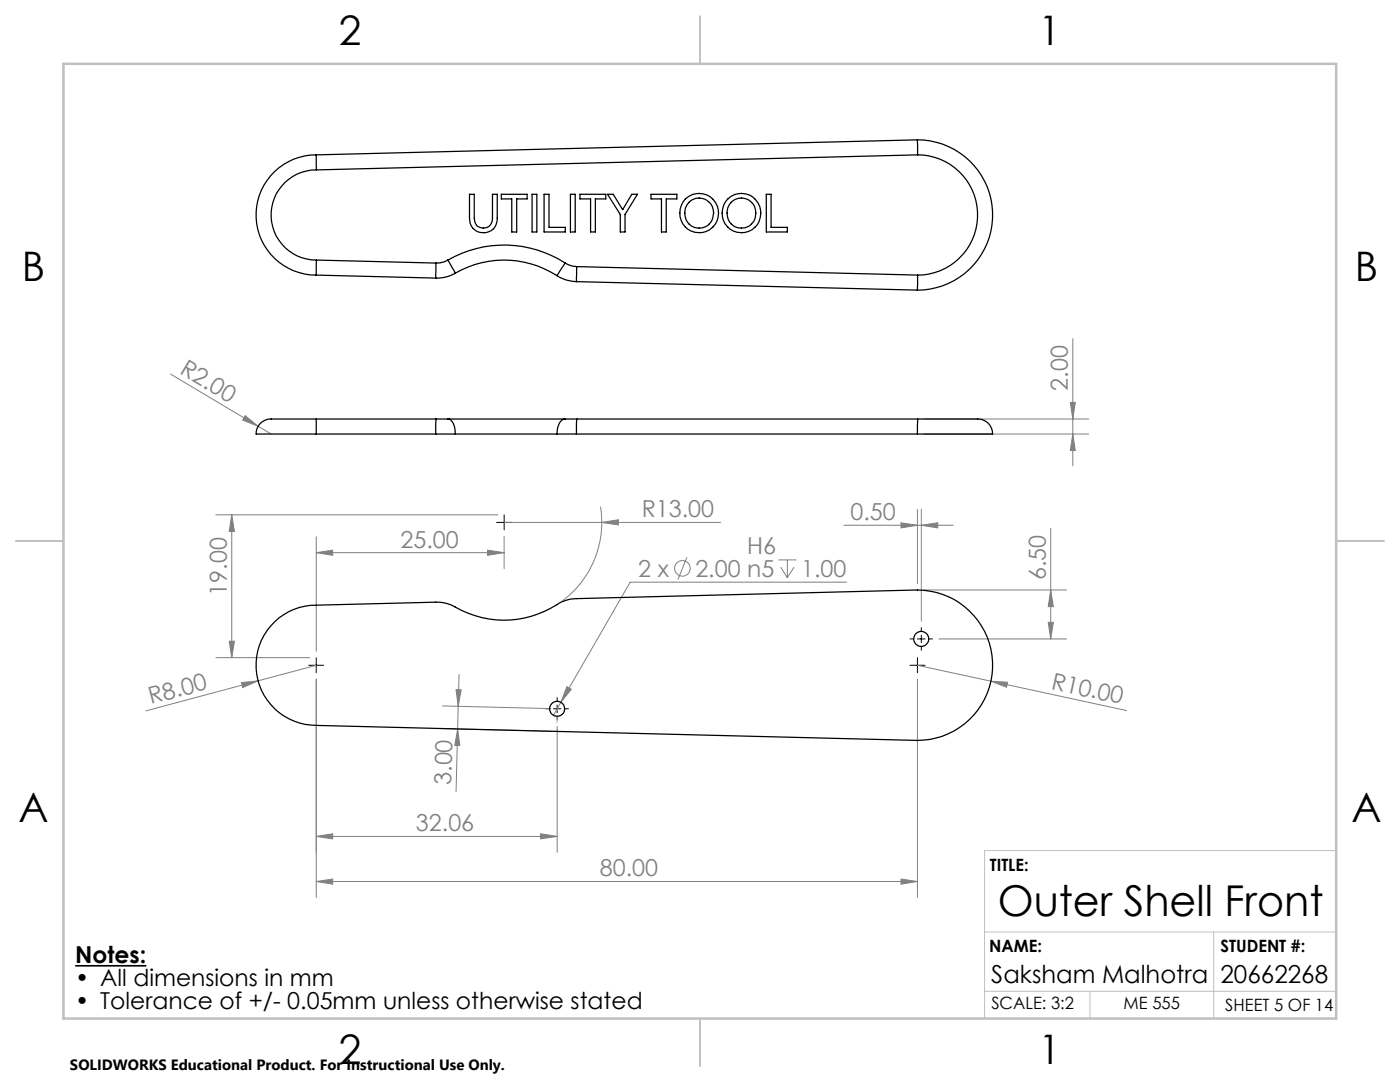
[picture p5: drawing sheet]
<svg xmlns="http://www.w3.org/2000/svg" width="279mm" height="216mm" viewBox="0 0 279 216" stroke-linecap="round" stroke-linejoin="round" font-family="sans-serif">
<g fill="none" stroke="#808080" stroke-width=".2">
<path d="M34 74.6l20.1 12M214.1 67.6v25.4M48.9 82.9l2.6 2.2-3.1-1.3zM184.4 86.6h32.9M184.4 83.6h32.9M213.6 80.3h1l-.5 3.3zM214.1 86.6l.5 3.3h-1zM43.1 102.7h56.2M46.2 102.7v28.5M46.2 102.7l.6 3.3h-1zM63.1 110.3l3.3-.5v1zM63.1 107.1v22.9"/>
<path d="M63.1 110.3h37.5M97.3 109.8l3.3 .5-3.3 .5zM100.6 104.2h43.2M100.6 107v6.5M119.8 101.1a19.4 19.4 0 0 1-7.6 18.8M120.1 104.2l3.3-.5v1zM137.1 111.2l-1.8 4.4M155.4 111.7h3.5M155.8 113.2l1.3 2.1M157.1 111.7v3.6M158.5 113.2l-1.4 2.1M168.4 104.8h21.8"/>
<path d="M168.9 116.2h-43.1l-13.9 23.9M179.8 104.3l3.3 .5-3.3 .5zM183.1 101.6v14.9M183.9 104.8l3.2-.5v1zM183.9 101.6v22.4M184.4 117.7h28.5M209.7 105.4v22.1M209.7 117.7l.5 3.3h-1zM43.1 131.2h18.7M45.8 128h1l-.6 3.2zM48.2 136.2l3.3-.3-3.1 1.3zM63.1 132.8l-34 9.1"/>
<path d="M63.1 135.5v43.6M91 137.6l1 .1-.6 3.2zM91.6 134.6l-.2 6.3M113.1 137l.9 .5-2.1 2.6zM183.1 132.8l14.7 3.1M183.1 135.5v43.6M187.4 127.5h25.5M197.8 135.9l3.3 .2-.2 1zM197.8 135.9l27 5.9M209.2 124.2h1l-.5 3.3zM88.2 145.4l21.6 .5M88.3 140.9l21.6 .5"/>
<path d="M91.3 145.5l.5 3.3-1-.1zM91.4 140.9l-.4 17.1M111.2 145v25.1M111.9 140.1l-1.4 2.6M63.1 175.9l3.3-.5v1zM63.1 175.9h120M63.1 166.9l3.3-.5v1zM63.1 166.9h48.1M107.9 166.4l3.3 .5-3.3 .5zM179.8 175.4l3.3 .5-3.3 .5z"/>
<circle cx="136.2" cy="113.4" r="1.55"/>
</g>
<path d="M15 192.7h14.2" fill="none" stroke="#000" stroke-width=".33"/>
<g fill="none" stroke="#000" stroke-width=".2">
<path d="M99.1 104.2h3M100.6 102.7v3M61.6 132.8h3M63.1 131.2v3M111.2 139.2v.7M181.6 127.5h.8M181.6 132.8h3M183.1 127.5h1.5M183.1 131.2v3M183.9 125.2v.8M183.9 126.8v1.4M183.9 129v.8"/>
<path d="M185.3 127.5h.8M108.9 141.4h.8M110.5 141.4h1.4M111.2 140.7v1.5M111.2 142.9v.8M112.7 141.4h.8"/>
</g>
<path d="M111.2 141.4l-.1 4.5" fill="none" stroke="#c0c0c0" stroke-width=".2" stroke-dasharray="15.2 1.3 1.3 1.3" stroke-dashoffset="14.9"/>
<path d="M266.7 169.7h-70.2v33.5M196.5 197.8h70.2M196.5 186h70.2M217.5 197.8v5.4M242.2 186v17.2" fill="none" stroke="#c0c0c0" stroke-width=".2"/>
<path d="M139.7 3.2v9.5M3.1 107.9h9.6M266.7 107.9h9.5M139.7 203.2v9.6" fill="none" stroke="#c0c0c0" stroke-width=".25"/>
<path d="M12.7 12.7h254v190.5h-254z" fill="none" stroke="#c0c0c0" stroke-width=".5"/>
<g fill="#808080">
<path d="M48.9 82.9l2.6 2.2-3.1-1.3z"/>
<path d="M113.1 137l.9 .5-2.1 2.6z"/>
<path d="M120.1 104.2l3.3-.5v1z"/>
<path d="M48.2 136.2l3.3-.3-3.1 1.3z"/>
<path d="M197.8 135.9l3.3 .2-.2 1z"/>
<path d="M91 137.6l1 .1-.6 3.2zM91.3 145.5l.5 3.3-1-.1z"/>
<path d="M63.1 175.9l3.3-.5v1zM179.8 175.4l3.3 .5-3.3 .5z"/>
<path d="M183.9 104.8l3.2-.5v1zM179.8 104.3l3.3 .5-3.3 .5zM97.3 109.8l3.3 .5-3.3 .5zM63.1 110.3l3.3-.5v1zM107.9 166.4l3.3 .5-3.3 .5zM63.1 166.9l3.3-.5v1z"/>
<path d="M209.2 124.2h1l-.5 3.3zM209.7 117.7l.5 3.3h-1zM45.8 128h1l-.6 3.2zM46.2 102.7l.6 3.3h-1z"/>
<path d="M213.6 80.3h1l-.5 3.3zM214.1 86.6l.5 3.3h-1z"/>
</g>
<g fill="none" stroke="#000" stroke-width=".25">
<path d="M63.1 30.9v3M63.1 30.9a12 12 0 0 0-12 12 12 12 0 0 0 12 12M63.1 33.9a9 9 0 0 0-9 9 9 9 0 0 0 9 9M93.7 38.8h1v4.7a1.82 1.82 0 0 0 1.8 2 1.82 1.82 0 0 0 1.8-2v-4.7h.9v4.7a2.78 2.78 0 0 1-2.7 3 2.78 2.78 0 0 1-2.8-3zM100 38.8h5.2v.9h-2.1v6.6h-1v-6.6h-2.1zM106.2 38.8h.9v7.5h-.9zM108.6 38.8h1v6.6h3.2v.9h-4.2zM113.8 38.8h1v7.5h-1zM115.7 38.8h5.2v.9h-2.1v6.6h-.9v-6.6h-2.2zM121.2 38.8h1.2l1.8 3 1.9-3h1.1l-2.5 4v3.5h-.9v-3.5zM129.9 38.8h5.2v.9h-2.1v6.6h-1v-6.6h-2.1zM152.9 38.8h1v6.6h3.2v.9h-4.2z"/>
<path d="M183.1 27.9v3M183.1 27.9a15 15 0 0 1 15 15 15 15 0 0 1-15 15M183.1 27.9l-120 3M183.1 30.9a12 12 0 0 1 12 12 12 12 0 0 1-12 12M183.1 30.9l-120 3M63.1 54.9l23.9 .6M63.1 51.9v3M63.1 51.9l23.9 .6M87 52.5v3M89.4 51.9a4.8 4.8 0 0 1-2.4 .6M89.4 51.9l1.5 2.6M89.4 51.9a22.4 22.4 0 0 1 23.4 .6"/>
<path d="M90.9 54.5a7.3 7.3 0 0 1-3.9 1M90.9 54.5a19.5 19.5 0 0 1 20.3 .5M111.2 55a7.2 7.2 0 0 0 3.8 1.2M112.8 52.5l-1.6 2.5M112.8 52.5l1.4 .6 .9 .1M115 56.2l68.1 1.7M115.1 53.2l-.1 3M115.1 53.2l68 1.7M137.5 40.4a2.93 2.93 0 0 1 4.1 .1 2.93 2.93 0 0 1 0 4.1 2.93 2.93 0 0 1-4.1 .1 3.2 3.2 0 0 1 0-4.3zM145.9 40.4a2.93 2.93 0 0 1 4.1 .1 2.93 2.93 0 0 1 0 4.1 2.93 2.93 0 0 1-4.1 .1 3.2 3.2 0 0 1 0-4.3zM183.1 54.9v3M63.1 86.6h23.9"/>
<path d="M63.1 83.6h-7.4a6.2 6.2 0 0 0-3.3 .5 2.94 2.94 0 0 0-1.3 2.5h12M63.1 83.6v3M63.1 83.6h23.9M87 86.6h3.9M87 83.6h2.4M87 83.6v3M89.4 83.6a2.17 2.17 0 0 1 1.4 2.4l.1 .6M89.4 83.6h23.4M90.9 86.6h20.3M111.2 86.6h3.8M112.8 83.6a1.95 1.95 0 0 0-1.5 1.8l-.1 1.2M112.8 83.6h2.3"/>
<path d="M115 86.6h68.1M115.1 83.6l-.1 3M115.1 83.6h68M183.1 83.6h10.4a6.3 6.3 0 0 1 3.3 .5 2.94 2.94 0 0 1 1.3 2.5h-15M183.1 83.6v3M54.8 124.1a11.8 11.8 0 0 1 8.3-3.3l23.9-.6a8.6 8.6 0 0 1 5.1 1.6 19.7 19.7 0 0 0 19.9-1.7l1.5-.5 1.5-.1 68.1-1.8a15 15 0 0 1 15 15 15 15 0 0 1-15 15l-120-3a12 12 0 0 1-11.1-7.5 12 12 0 0 1 2.8-13.1z"/>
<circle cx="139.5" cy="42.5" r="3.9"/>
<circle cx="148" cy="42.5" r="3.9"/>
<circle cx="183.8" cy="127.5" r="1.5"/>
<circle cx="111.2" cy="141.4" r="1.5"/>
</g>
<text font-size="8.5" x="199.1" y="182.8">Outer Shell Front</text>
<g font-size="8.1">
<text x="67.6" y="8.9">2</text>
<text x="207.3" y="8.9">1</text>
<text x="4.4" y="56.1">B</text>
<text x="270.4" y="56.1">B</text>
<text x="3.7" y="164.1">A</text>
<text x="269.7" y="164.1">A</text>
<text x="67.6" y="212.4">2</text>
<text x="207.3" y="212.4">1</text>
</g>
<g font-size="4.9">
<text x="197.8" y="196.1">Saksham Malhotra</text>
<text x="243.6" y="196.1">20662268</text>
</g>
<g font-size="4.7" fill="#808080">
<text x="35.7" y="74.5" transform="rotate(31 35.7 74.5)">R2.00</text>
<text x="213.1" y="77.9" transform="rotate(-90 213.1 77.9)">2.00</text>
<text x="128.1" y="103.2">R13.00</text>
<text x="169.7" y="103.8">0.50</text>
<text x="79.9" y="109.3">25.00</text>
<text x="149.1" y="110.6">H6</text>
<text x="45.3" y="118.9" transform="rotate(-90 45.3 118.9)">19.00</text>
<text x="127.4" y="115.1">2 x</text>
<text x="138.8" y="115.1">2.00 n5</text>
<text x="159.9" y="115.1">1.00</text>
<text x="208.7" y="115.7" transform="rotate(-90 208.7 115.7)">6.50</text>
<text x="209.7" y="137.5" transform="rotate(12 209.7 137.5)">R10.00</text>
<text x="30.1" y="140.5" transform="rotate(-15 30.1 140.5)">R8.00</text>
<text x="90.1" y="156.6" transform="rotate(-89 90.1 156.6)">3.00</text>
<text x="83" y="165.9">32.06</text>
<text x="119.7" y="174.9">80.00</text>
</g>
<g font-size="4.7">
<text x="15" y="192.2">Notes:</text>
<text x="15" y="196.7">• All dimensions in mm</text>
<text x="15" y="201.3">• Tolerance of +/- 0.05mm unless otherwise stated</text>
</g>
<g font-size="3.4">
<text x="197.5" y="173.8">TITLE:</text>
<text x="197.4" y="190">NAME:</text>
<text x="243.6" y="190">STUDENT #:</text>
<text x="197.8" y="201.3">SCALE: 3:2</text>
<text x="224.2" y="201.3">ME 555</text>
<text x="244.5" y="201.7">SHEET 5 OF 14</text>
</g>
<text font-size="3" x="14" y="213.5">SOLIDWORKS Educational Product. For Instructional Use Only.</text>
</svg>
